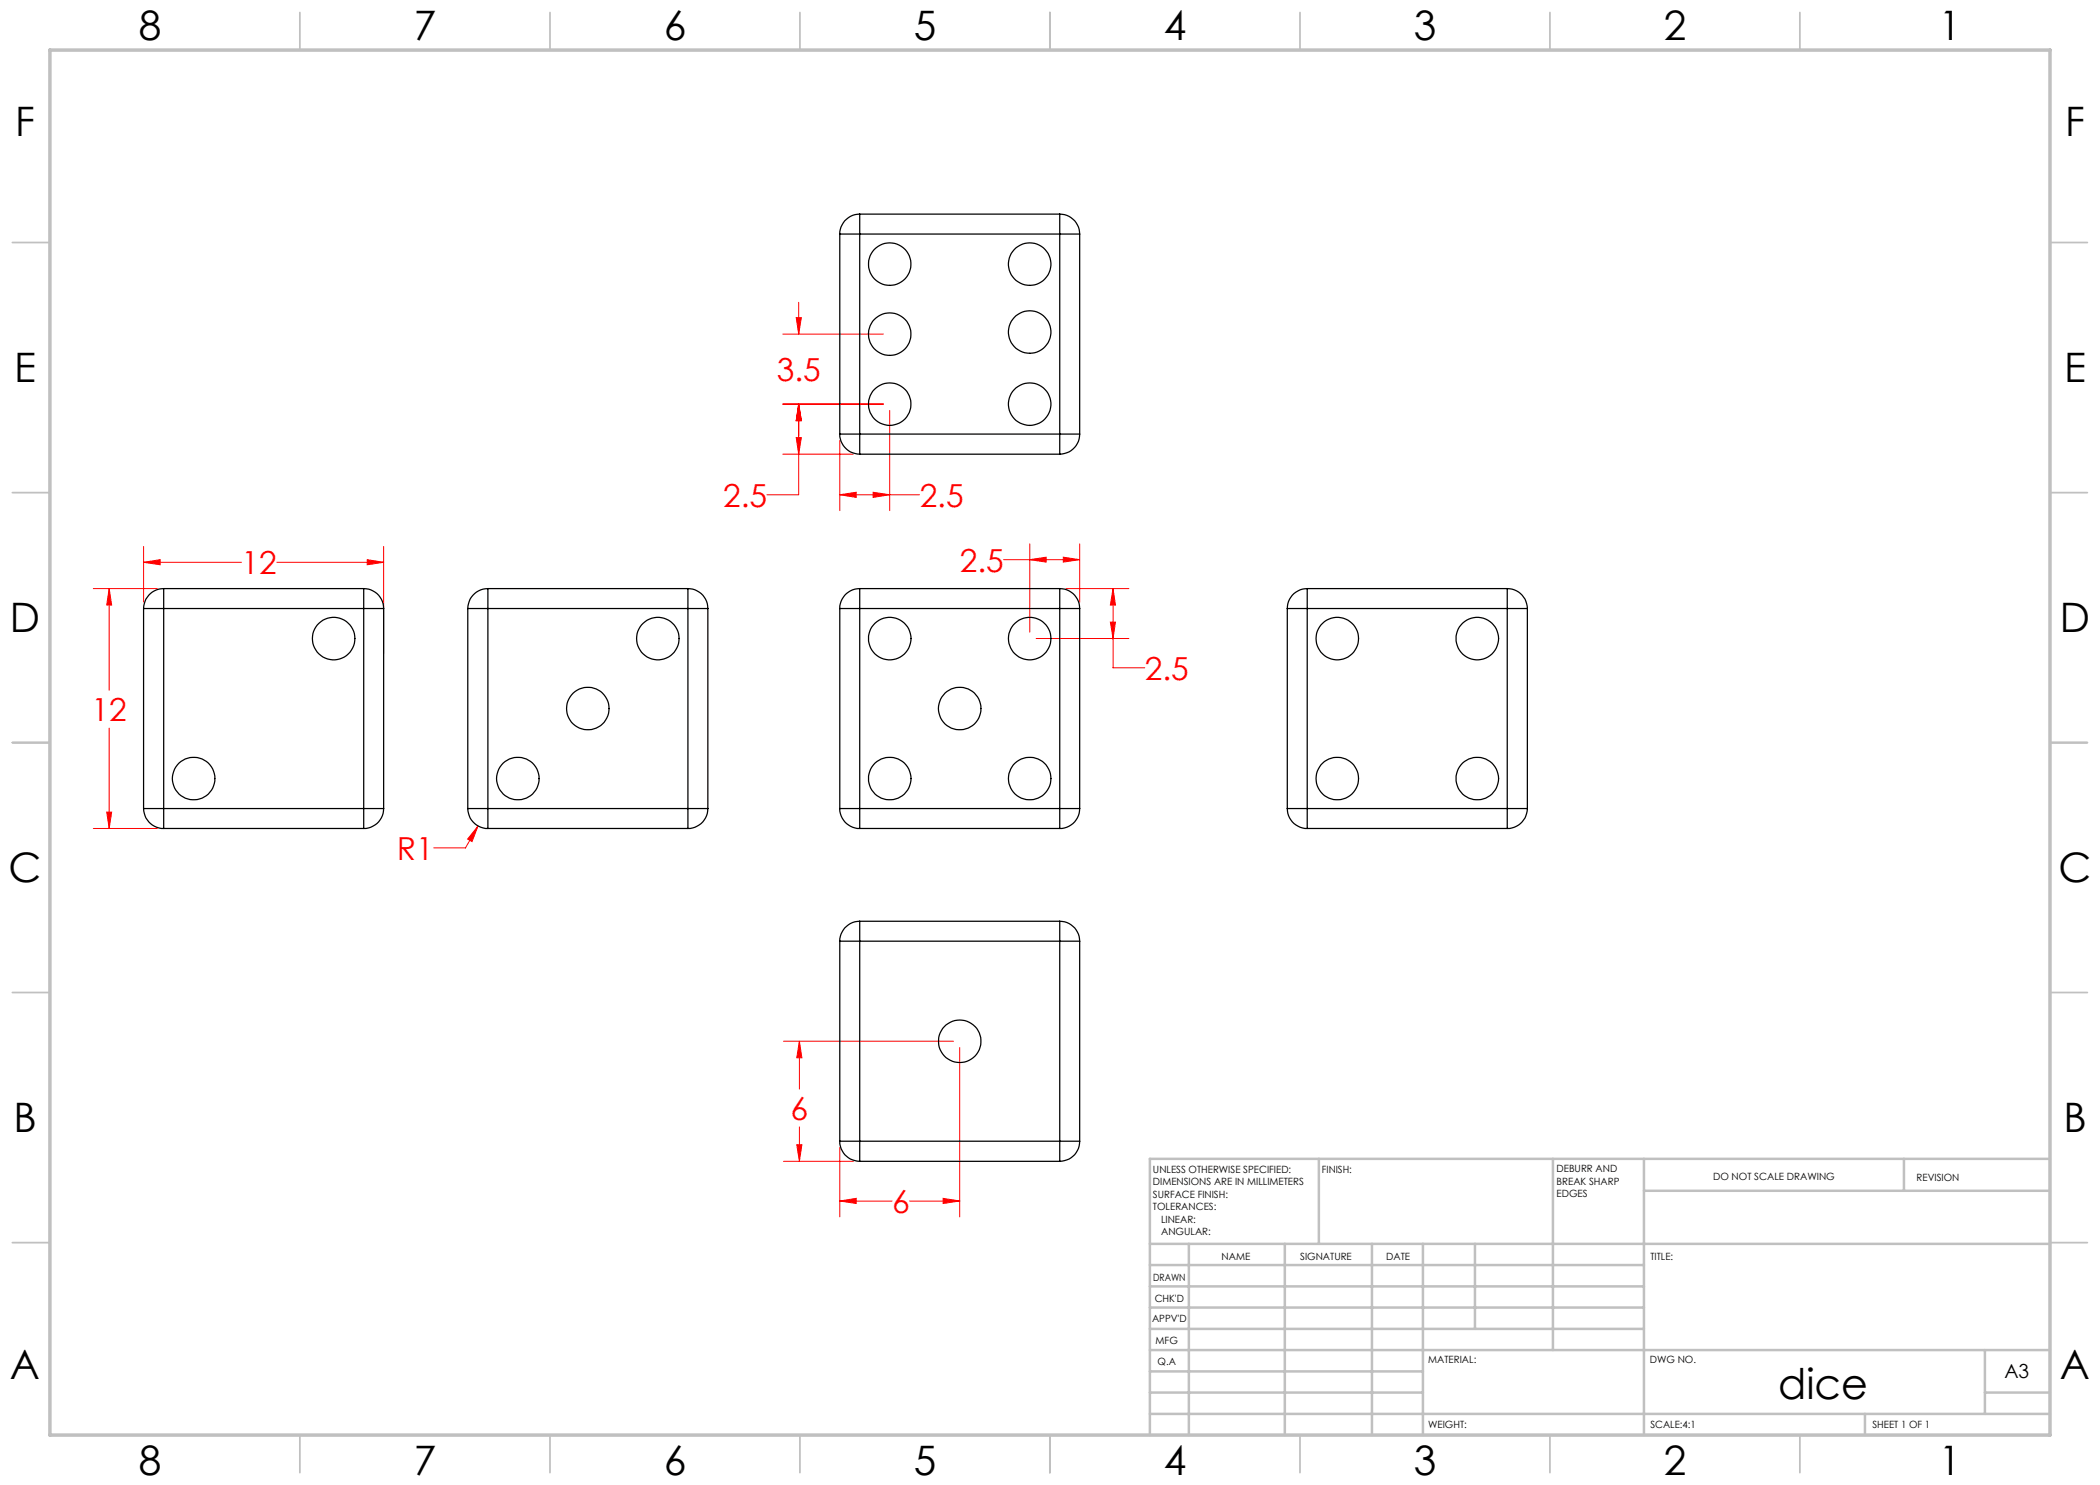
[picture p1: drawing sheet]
<svg xmlns="http://www.w3.org/2000/svg" width="420mm" height="297mm" viewBox="0 0 420 297" stroke-linecap="round" stroke-linejoin="round" font-family="sans-serif">
<g fill="none" stroke="#f00" stroke-width=".2">
<path d="M156.6 66.8h20.1M159.2 63.5h1.1l-.6 3.3zM159.7 60.5v6.3M156.6 80.8h20.1M156.6 90.8h14.1M159.2 87.5h1.1l-.6 3.3zM159.7 80.8l.6 3.3h-1.1zM159.7 80.8v18.2h-6.3M168 99l3.2-.5v1zM168 88.1v14M168 99h15.9M174.6 98.5l3.3 .5-3.3 .5z"/>
<path d="M177.9 82.1v20M18.7 117.7h12.8M21.8 117.7l.5 3.3h-1zM21.8 117.7v20.4M28.7 112.5l3.3-.6v1.1zM28.7 109.3v11.1M28.7 112.5h19.6M55.4 112.5h21.3M73.4 111.9l3.3 .6-3.3 .5zM76.7 109.3v21.4M200.7 111.9h15.2M206 111.9l3.2-.5v1z"/>
<path d="M206 108.8v17.6M212.7 111.4l3.2 .5-3.2 .5zM213.2 117.7h12.6M215.9 108.8v11.6M222.6 117.7l.5 3.3h-1zM222.6 117.7v15.9h6.4M207.2 127.7h18.6M222.1 124.4h1l-.5 3.3zM21.8 145.6v20.1M18.7 165.7h12.8M21.3 162.4h1l-.5 3.3zM95.6 165.2l-1.2 3.1-.9-.5z"/>
<path d="M95.6 165.2l-2.5 4.4h-6.4M156.7 208.2h34M159.9 208.2l.5 3.4h-1.1zM159.9 208.2v9.6M191.9 209.5v33.9M156.7 232.3h14M159.3 228.9h1.1l-.5 3.4zM159.9 225.4v6.9M168 229.5v13.9M188.6 239.7l3.3 .5-3.3 .5zM168 240.2l3.2-.5v1zM168 240.2h10.4"/>
<path d="M181.9 240.2h10"/>
</g>
<g fill="none" stroke="#c0c0c0" stroke-width=".35">
<path d="M60 2.5v7.5M110 2.5v7.5M160 2.5v7.5M210 2.5v7.5M260 2.5v7.5M310 2.5v7.5M360 2.5v7.5M2.5 48.5h7.5M410 48.5h7.5M2.5 98.5h7.5M410 98.5h7.5M2.5 148.5h7.5"/>
<path d="M410 148.5h7.5M2.5 198.5h7.5M410 198.5h7.5M2.5 248.5h7.5M410 248.5h7.5M60 287v7.5M110 287v7.5M160 287v7.5M210 287v7.5M260 287v7.5M310 287v7.5M360 287v7.5"/>
</g>
<g fill="none" stroke="#c0c0c0" stroke-width=".5">
<path d="M263.8 231.8v17M310.6 231.8v38.2M328.8 231.8v55.2M328.8 238.2h81.2M380.8 231.8v6.4M410 231.8h-180v55.2M230 248.8h180M230 257.3h98.8M230 253h98.8M237.8 248.8v38.2M257 248.8v38.2M274.4 248.8v38.2"/>
<path d="M284.6 248.8v38.2M295 248.8v17M230 265.8h98.8M230 261.5h98.8M230 278.5h54.6M230 274.3h54.6M230 270h180M397 278.5h13M397 270v12.8M230 282.8h180M373 282.8v4.2"/>
</g>
<path d="M10 10h400v277h-400z" fill="none" stroke="#c0c0c0" stroke-width=".7"/>
<path d="M206 111.9l3.2-.5v1zM212.7 111.4l3.2 .5-3.2 .5zM222.6 117.7l.5 3.3h-1zM222.1 124.4h1l-.5 3.3zM174.6 98.5l3.3 .5-3.3 .5zM168 99l3.2-.5v1zM159.7 80.8l.6 3.3h-1.1zM159.2 87.5h1.1l-.6 3.3zM159.2 63.5h1.1l-.6 3.3zM159.7 80.8l.6 3.3h-1.1zM159.9 208.2l.5 3.4h-1.1zM159.3 228.9h1.1l-.5 3.4zM188.6 239.7l3.3 .5-3.3 .5zM168 240.2l3.2-.5v1zM95.6 165.2l-2.1 2.6 .9 .5zM28.7 112.5l3.3-.6v1.1zM73.4 111.9l3.3 .6-3.3 .5zM21.8 117.7l.5 3.3h-1zM21.3 162.4h1l-.5 3.3z" fill="#f00"/>
<g fill="none" stroke="#000" stroke-width=".25">
<path d="M168 46.8h3.9M168 46.8v40M171.9 42.8v4M171.9 42.8a4 4 0 0 0-3.9 4M171.9 46.8v40M171.9 46.8h40M171.9 42.8h40M211.9 42.8v4M211.9 42.8a4 4 0 0 1 4 4M211.9 46.8h4M211.9 46.8v40M215.9 46.8v40"/>
<path d="M168 86.8h3.9M168 86.8a4 4 0 0 0 3.9 4M171.9 86.8v4M171.9 86.8h40M171.9 90.8h40M211.9 86.8h4M211.9 86.8v4M215.9 86.8a4 4 0 0 1-4 4M32.7 117.7v4M32.7 117.7a4 4 0 0 0-4 4M32.7 117.7h40M72.7 117.7v4"/>
<path d="M72.7 117.7a4 4 0 0 1 4 4M97.6 117.7a4 4 0 0 0-4 4M97.6 117.7v4M97.6 117.7h40M137.6 117.7v4M137.6 117.7a4 4 0 0 1 4 4M171.9 117.7v4M171.9 117.7a4 4 0 0 0-3.9 4M171.9 117.7h40M211.9 117.7v4M211.9 117.7a4 4 0 0 1 4 4M261.4 117.7v4"/>
<path d="M261.4 117.7a4 4 0 0 0-3.9 4M261.4 117.7h40M301.4 117.7a4 4 0 0 1 4.1 4M301.4 117.7v4M28.7 121.7h4M28.7 121.7v40M32.7 121.7h40M32.7 121.7v40M72.7 121.7h4M72.7 121.7v40M76.7 121.7v40M93.6 121.7h4"/>
<path d="M93.6 121.7v40M97.6 121.7h40M97.6 121.7v40M137.6 121.7h4M137.6 121.7v40M141.6 121.7v40M168 121.7h3.9M168 121.7v40M171.9 121.7h40M171.9 121.7v40M211.9 121.7h4M211.9 121.7v40"/>
<path d="M215.9 121.7v40M257.5 121.7h3.9M257.5 121.7v40M261.4 121.7h40M261.4 121.7v40M301.4 121.7h4.1M301.4 121.7v40M305.5 121.7v40M28.7 161.7a4 4 0 0 0 4 4M28.7 161.7h4M32.7 161.7v4M32.7 165.7h40"/>
<path d="M32.7 161.7h40M72.7 161.7h4M72.7 161.7v4M76.7 161.7a4 4 0 0 1-4 4M93.6 161.7h4M93.6 161.7a4 4 0 0 0 4 4M97.6 161.7v4M97.6 165.7h40M97.6 161.7h40M137.6 161.7v4M137.6 161.7h4M141.6 161.7a4 4 0 0 1-4 4"/>
<path d="M168 161.7h3.9M168 161.7a4 4 0 0 0 3.9 4M171.9 161.7v4M171.9 165.7h40M171.9 161.7h40M211.9 161.7v4M211.9 161.7h4M215.9 161.7a4 4 0 0 1-4 4M257.5 161.7a4 4 0 0 0 3.9 4M257.5 161.7h3.9M261.4 161.7v4M261.4 165.7h40"/>
<path d="M261.4 161.7h40M301.4 161.7v4M301.4 161.7h4.1M305.5 161.7a4 4 0 0 1-4.1 4M168 188.2h3.9M168 188.2v40M171.9 184.3a4 4 0 0 0-3.9 3.9M171.9 184.3v3.9M171.9 188.2v40M171.9 188.2h40M171.9 184.3h40M211.9 188.2h4"/>
<path d="M211.9 184.3v3.9M211.9 184.3a4 4 0 0 1 4 3.9M211.9 188.2v40M215.9 188.2v40M168 228.2a4 4 0 0 0 3.9 4.1M168 228.2h3.9M171.9 228.2v4.1M171.9 232.3h40M171.9 228.2h40M211.9 228.2v4.1M211.9 228.2h4M215.9 228.2a4 4 0 0 1-4 4.1"/>
<circle cx="177.9" cy="52.8" r="4.2"/>
<circle cx="205.9" cy="52.8" r="4.3"/>
<circle cx="177.9" cy="66.8" r="4.2"/>
<circle cx="205.9" cy="66.4" r="4.3"/>
<circle cx="177.9" cy="80.8" r="4.2"/>
<circle cx="205.9" cy="80.8" r="4.3"/>
<circle cx="66.7" cy="127.7" r="4.3"/>
<circle cx="131.6" cy="127.7" r="4.3"/>
<circle cx="178" cy="127.7" r="4.3"/>
<circle cx="205.9" cy="127.7" r="4.3"/>
<circle cx="267.5" cy="127.7" r="4.3"/>
<circle cx="295.5" cy="127.7" r="4.3"/>
<circle cx="38.7" cy="155.7" r="4.2"/>
<circle cx="103.6" cy="155.7" r="4.2"/>
<circle cx="117.6" cy="141.7" r="4.2"/>
<circle cx="178" cy="155.7" r="4.2"/>
<circle cx="191.9" cy="141.7" r="4.2"/>
<circle cx="205.9" cy="155.7" r="4.2"/>
<circle cx="267.5" cy="155.7" r="4.2"/>
<circle cx="295.5" cy="155.7" r="4.2"/>
<circle cx="191.9" cy="208.3" r="4.2"/>
</g>
<text font-size="8.5" x="355.6" y="279.7">dice</text>
<g font-size="8.1">
<text x="27.8" y="8">8</text>
<text x="82.8" y="8">7</text>
<text x="132.8" y="8">6</text>
<text x="182.8" y="8">5</text>
<text x="232.8" y="8">4</text>
<text x="282.8" y="8">3</text>
<text x="332.8" y="8">2</text>
<text x="387.8" y="8">1</text>
<text x="3" y="27.2">F</text>
<text x="413" y="27.2">F</text>
<text x="2.8" y="76.5">E</text>
<text x="412.8" y="76.5">E</text>
<text x="2" y="126.5">D</text>
<text x="412" y="126.5">D</text>
<text x="1.7" y="176.5">C</text>
<text x="411.7" y="176.5">C</text>
<text x="2.7" y="226.5">B</text>
<text x="412.7" y="226.5">B</text>
<text x="2" y="275.7">A</text>
<text x="412" y="275.7">A</text>
<text x="27.8" y="295">8</text>
<text x="82.8" y="295">7</text>
<text x="132.8" y="295">6</text>
<text x="182.8" y="295">5</text>
<text x="232.8" y="295">4</text>
<text x="282.8" y="295">3</text>
<text x="332.8" y="295">2</text>
<text x="387.8" y="295">1</text>
</g>
<g font-size="6.3" fill="#f00">
<text x="155.4" y="76.1">3.5</text>
<text x="144.6" y="101.4">2.5</text>
<text x="183.9" y="101.4">2.5</text>
<text x="48.3" y="114.8">12</text>
<text x="192" y="114.3">2.5</text>
<text x="229" y="135.9">2.5</text>
<text x="18.3" y="144.2">12</text>
<text x="79.4" y="172">R1</text>
<text x="158.1" y="224">6</text>
<text x="178.4" y="242.6">6</text>
</g>
<text font-size="3.9" x="400.9" y="275.5">A3</text>
<g font-size="2">
<text x="230.6" y="234.6">UNLESS OTHERWISE SPECIFIED:</text>
<text x="230.6" y="237.1">DIMENSIONS ARE IN MILLIMETERS</text>
<text x="230.6" y="239.6">SURFACE FINISH:</text>
<text x="264.4" y="234.6">FINISH:</text>
<text x="311.3" y="234.5">DEBURR AND</text>
<text x="311.3" y="237">BREAK SHARP</text>
<text x="311.3" y="239.5">EDGES</text>
<text x="342.6" y="236">DO NOT SCALE DRAWING</text>
<text x="383.3" y="236.2">REVISION</text>
<text x="230.6" y="242.1">TOLERANCES:</text>
<text x="232.2" y="244.6">LINEAR:</text>
<text x="232.2" y="247.1">ANGULAR:</text>
<text x="244.3" y="252">NAME</text>
<text x="260" y="251.9">SIGNATURE</text>
<text x="277.2" y="251.9">DATE</text>
<text x="330.1" y="251.9">TITLE:</text>
<text x="230.6" y="256.1">DRAWN</text>
<text x="230.9" y="260.3">CHK'D</text>
<text x="230.4" y="264.4">APPV'D</text>
<text x="231.1" y="268.8">MFG</text>
<text x="231.5" y="273">Q.A</text>
<text x="285.6" y="272.5">MATERIAL:</text>
<text x="330" y="272.5">DWG NO.</text>
<text x="285.6" y="285.5">WEIGHT:</text>
<text x="330.1" y="285.6">SCALE:4:1</text>
<text x="374.5" y="285.6">SHEET 1 OF 1</text>
</g>
</svg>
